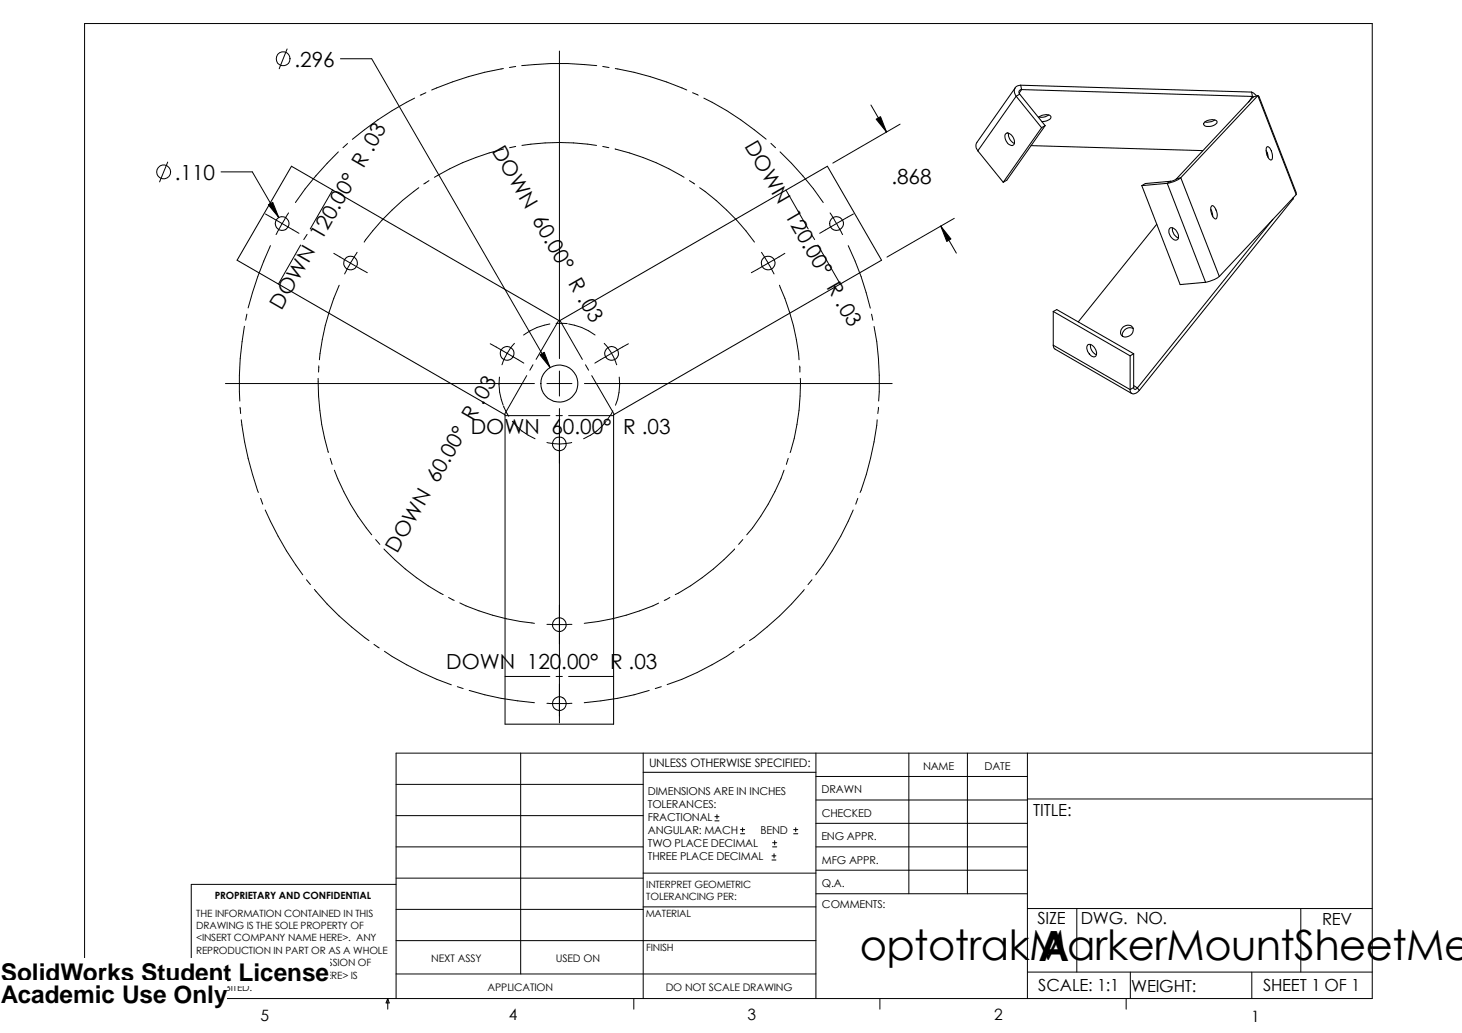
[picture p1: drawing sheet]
<svg xmlns="http://www.w3.org/2000/svg" width="297mm" height="210mm" viewBox="0 0 297 210" stroke-linecap="round" stroke-linejoin="round" font-family="sans-serif">
<g fill="none" stroke="#000" stroke-width=".2">
<path d="M17.2 4.8h261.6v198.1h-261.6zM58.3 9.9l-1.6 4.1M69.2 11.9h6.3l36.3 62.8M84.2 19.9a64.2 64.2 0 0 0-12.6 8.4M86.5 18.8l-1.1 .5M102.3 13.9a63.1 63.1 0 0 0-14.6 4.4M104.8 13.5l-1.3 .2M106 13.3a65.4 65.4 0 0 1 15.2 0M113.7 10.4v62.5M122.5 13.5l1.2 .2M125 13.9a62 62 0 0 1 14.5 4.4M140.7 18.8l1.2 .5"/>
<path d="M143 19.9a59.4 59.4 0 0 1 12.7 8.4M34.1 32.9l-1.7 4.1M44.9 34.9h6.4l5.3 9.3M67.6 38.6l-4.6 7.9M68.7 30.9a67.1 67.1 0 0 0-8.7 10.2M70.6 29.2l-.9 .8M85.1 38.1a49.6 49.6 0 0 0-11.1 11.1M87.2 36.7l-1.1 .7M102.3 30.3a52.7 52.7 0 0 0-14 5.7M104.8 29.8l-1.3 .2M106 29.5a48.7 48.7 0 0 1 15.2 0M122.5 29.8l1.2 .2"/>
<path d="M125 30.3a49.9 49.9 0 0 1 14 5.7M140.1 36.7l1 .7M142.2 38.1a48.5 48.5 0 0 1 11.1 11.1M156.6 29.1l1 .9M158.5 30.9a64.4 64.4 0 0 1 8.8 10.2M159.7 38.6l4.5 7.9M176.9 21.3l3.2 5.5M178 24.2l.9-.5 1.2 3.1zM182.9 25.2l-13.7 7.9M53.9 43.5l6.8 3.9M54.5 41.6l.9-.5 1.2 3.1zM54.9 49.9a74 74 0 0 0-4.5 12.7"/>
<path d="M58.6 43.3l-2.5 4.4M61.1 49.8l-4.5 7.9M62.4 47.6l-.7 1.1M67.8 51.5l3.4 2M68.9 58a48.2 48.2 0 0 0-4 15.1M71.2 53.5l-1.2 2.2M71.2 53.5l3.4 1.9M72.6 51.3l-1.4 2.2M154.7 51.3l2.6 4.4M158.4 58a48.8 48.8 0 0 1 3.9 15.1M159.5 51.5l-6.8 3.9M164.8 47.6l.7 1.1"/>
<path d="M166.2 49.8l4.5 7.9M168.7 43.3l2.5 4.4M172.3 49.9a60.9 60.9 0 0 1 4.5 12.7M173.4 43.5l-6.9 3.9M191.1 45.9l2.1 2.7-.8 .5zM191.1 45.9l3.2 5.5M193.9 44.4l-13.7 7.8M45.8 77.9h62.8M49.7 66.3a63.9 63.9 0 0 0-1 15.2M50.2 63.8l-.3 1.3M64.6 76.9a51.9 51.9 0 0 0 2.1 15M64.8 74.3l-.1 1.3"/>
<path d="M99.6 69.8l6.8 4M101.5 76.6a11.5 11.5 0 0 0 .7 5.7M104.5 69.8a12.5 12.5 0 0 0-2.5 4.3M107 76.3l-4.5 7.9M108.3 74.1l-.6 1.1M109.7 72.1l.9-.5 1.2 3.1zM111.1 77.9h5.1M111.7 65.8a11.9 11.9 0 0 0-5.3 2.3M113 65.7l2.2 .1M113.5 65.2l-4.6 7.8M113.7 75.4v5.1M113.8 65.2l4.5 7.8"/>
<path d="M115.5 65.8a11.8 11.8 0 0 1 5.4 2.3M118.7 77.9h62.6M119 74.1l.6 1.1M120.2 76.3l4.6 7.9M122.8 69.8a12.5 12.5 0 0 1 2.5 4.3M125.8 76.6a11.5 11.5 0 0 1-.8 5.7M127.7 69.8l-6.8 4M162.5 74.4v1.2M162.6 76.9a45.1 45.1 0 0 1-2.1 15M177.1 63.8l.2 1.3M177.6 66.3a57.9 57.9 0 0 1 .9 15.2M48.8 82.8l.1 1.2"/>
<path d="M49 85.3a66.8 66.8 0 0 0 3.5 14.8M67.1 93.1l.4 1.3M67.9 95.5a46.1 46.1 0 0 0 7.6 13.2M102.3 82.5l1.1 2.1M102.6 84.5h9.1M104.1 85.6a11.1 11.1 0 0 0 4.6 3.6M111.1 89.9a10.9 10.9 0 0 0 5.1 0M113 84.5h1.3M113.7 83v63.9M115.5 84.5h9.2M123.1 85.6a10.6 10.6 0 0 1-4.5 3.6M124.5 83.5l-1.2 1.9"/>
<path d="M159.3 95.5a43.5 43.5 0 0 1-7.6 13.2M160.1 93.1l-.3 1.3M178.2 85.3a61 61 0 0 1-3.5 14.8M178.5 82.8l-.2 1.2M53 101.3l.4 1.1M53.9 103.6a69 69 0 0 0 7.6 13.2M62.3 117.8l.8 1M63.9 119.8a58 58 0 0 0 11.1 10.4M76.3 109.6l.9 1M78 111.5a47.4 47.4 0 0 0 12 9.3M149.2 111.5a45.3 45.3 0 0 1-12 9.3M150.9 109.6l-.8 1"/>
<path d="M163.4 119.8a58.3 58.3 0 0 1-11.1 10.4M165 117.8l-.8 1M173.4 103.6a58.2 58.2 0 0 1-7.7 13.2M174.3 101.3l-.4 1.1M76 130.9l1 .8M78.1 132.3a61.4 61.4 0 0 0 13.6 6.8M91.1 121.4l1.2 .6M92.9 139.5l1.2 .4M93.4 122.5a47 47 0 0 0 15.2 4.2M102.6 137.5h9.1M111.1 126.9h5.1M113 137.5h1.3"/>
<path d="M115.5 137.5h9.2M133.8 122.6a47.9 47.9 0 0 1-15.1 4.1M134.4 139.5l-1.3 .4M136.1 121.4l-1.1 .6M149.1 132.3a56.8 56.8 0 0 1-13.6 6.8M151.3 130.9l-1.1 .8M80.5 159.4h50.2M95.3 140.3a59.8 59.8 0 0 0 13.3 2.5M105.8 153v44.9M111.1 142.9h5.1M130.7 153v49.9M130.7 156.9h35.1"/>
<path d="M131.9 140.3a58.8 58.8 0 0 1-13.2 2.5M165.8 153v49.9M165.8 157.8h42.9M184.7 153v28.6M196.6 153v28.6M208.7 153v49.9M278.8 153h-198.3v49.9M80.5 165.7h50.2M80.5 172.1h50.2M80.5 178.4h50.2M80.5 179.7h-41.6v23.2M130.7 177.4h35.1"/>
<path d="M145.2 166.8h.9M145.2 165.9h.9M145.7 165.5v.9M150.4 169.4h.9M150.4 168.6h.9M150.9 168.2v.8M156.8 174.8h.8M156.8 173.9h.8M157 172.1h.8M157 171.2h.8M157.3 173.5v.8M157.4 170.8v.9"/>
<path d="M161.2 169.4h.9M161.2 168.6h.9M161.7 168.2v.8M165.8 162.6h42.9M165.8 167.3h42.9M165.8 172.1h42.9M165.8 176.8h42.9M208.7 162.3h70.1M80.5 197.9h85.3M80.5 191.1h85.3M80.5 184.8h50.2M130.7 184.3h35.1"/>
<path d="M165.8 181.6h42.9M208.7 184.6h70.1M208.7 197.5h70.1M218.8 184.6v12.9M229.7 197.5v5.4M254.3 197.5v5.4M264.3 184.6v12.9M78.8 202.9l.3 .9h-.7zM78.8 202.9v2.2M128.8 202.9v2.2M178.8 202.9v2.2M228.8 202.9v2.2"/>
<circle cx="57.5" cy="11.9" r="1.41"/>
<circle cx="33.3" cy="34.9" r="1.41"/>
</g>
<g fill="none" stroke="#000" stroke-width=".21">
<path d="M206.3 17.8l-7.9 11.3-.1 1 .4 .5M206.5 19.6l5.1 6.4M206.5 19.6l-7.8 11M207.2 19.1l5.1 6.4M207.2 19.1l-.7 .5M207.4 17.3a1.29 1.29 0 0 0-1.3 .8 1.29 1.29 0 0 0 .4 1.5M207.4 17.3l46.9 1.4M207.4 17.3l.2 .9M207.6 18.2a.53 .53 0 0 0-.6 .3 .53 .53 0 0 0 .2 .6M207.6 18.2l46.9 1.4M207.6 18.2l-.6 .7M254.3 18.7l.4 .2 .6 .6"/>
<path d="M254.3 18.7l.2 .9M254.5 19.6l.1 .2M254.5 19.6l-.8 1.2M255.6 19.4l.1 .2M255.6 19.4l-15.7 16.7M255.6 19.4l7.8 20.1M255.6 19.4l-1 .3-15.6 16.7M255.8 19.6l7.5 19.4M59.2 33.8l54.5 31.4 54.4-31.4 11 19.1-54.4 31.4v62.9h-22.1v-62.9l-54.4-31.4zM198.7 30.6l5.1 6.4M204.3 27.2a1.23 1.23 0 0 1 1.7 1l.1 .3a.7 .7 0 0 1-.2 .9 .7 .7 0 0 1-.9-.1 1.88 1.88 0 0 1-.7-2.1zM204.9 27.1a2 2 0 0 0 1.2 2"/>
<path d="M209.5 29.6l34.9 1M211 23.9a2.16 2.16 0 0 1 2.4-.3l.1 .1a1.33 1.33 0 0 1-1.5 1h-.3M211.6 26l-7.8 11M212.3 25.5l-.7 .5M212.3 25.5l-7.7 11.1-.8 .4M213.1 23.4a2.45 2.45 0 0 1-2 .3M232 37.7l7.8 20.1 5.1-.4M237.1 37.3l7.8 20.1M237.1 37.3l-5.1 .4M237.9 36.8l-.8 .5M237.9 36.8l-5.2 .5-.7 .4M239 36.4l-1.1 .4"/>
<path d="M239.9 36.1l-1.2 .7-1.6 .5M239.9 36.1l7.8 20.1M239.9 36.1l-.9 .3M244.7 24.8a2.14 2.14 0 0 1 2.6-.1 1.4 1.4 0 0 1-1.5 1l-1-.1-.2-.3zM246.8 24.4a2.94 2.94 0 0 1-2 .4M257.3 30.6l.3 1.4M257.4 29.9l.1-.1a2.19 2.19 0 0 1 .9 2.6l-.1 .1a2.19 2.19 0 0 1-.9-2.6zM257.5 31v.6M263.3 39l.1 .5M263.4 39.5l-15.7 16.7M235 45.6l-15.9 19.8M237.7 46.4a1.63 1.63 0 0 1 1.6 2.2 .95 .95 0 0 1-1.5-.6l-.1-.2a1.27 1.27 0 0 1 0-1.4z"/>
<path d="M238.2 46.3a1.91 1.91 0 0 0 1.2 2M246 42.5l.4 1.5M246.2 41.9v-.1a2.01 2.01 0 0 1 1.1 2.3l-.2 .3a1 1 0 0 1-1-1.1l-.1-.3a1.02 1.02 0 0 1 .2-1.1zM247.7 56.2l-.9 .6-1.9 .6M258.6 44.6l-27.5 34.2M262.6 40.3l.1 .1M262.7 40.4l-31.2 38.9M262.8 40.1l-.1 .3M214 70.1l.1 .6 .3 .3 15.6 9M214 63.3l15.6 9M214 63.3l.7-.4 15.6 9M214 63.3v6.8"/>
<path d="M214 70.1l15.6 9.1M221.1 70a1.7 1.7 0 0 1 1.6 2.3 1.03 1.03 0 0 1-1.6-.6l-.3-.9zM221.6 70a1.96 1.96 0 0 0 1.2 2.1M228.2 66.5a1.17 1.17 0 0 1 1.2-.4 1.17 1.17 0 0 1 .8 1 1.46 1.46 0 0 1-.9 1.2 1.46 1.46 0 0 1-1.6-.3v-.8zM229.6 79.2a.78 .78 0 0 0 .4 .8 .78 .78 0 0 0 1-.2l.5-.5M229.6 72.3v6.9M230.2 66.8a1.53 1.53 0 0 0-2.2 1.5M230.3 78.7a.38 .38 0 0 0 .4 .4 .38 .38 0 0 0 .4-.3M230.3 78.4l.8 .4M230.3 71.9l-.7 .4M230.3 71.9v6.8M230.3 78.7l-.7 .5"/>
<path d="M231.1 78.8l.4 .5"/>
<circle cx="57.3" cy="45.4" r="1.41"/>
<circle cx="71.2" cy="53.5" r="1.39"/>
<circle cx="156.1" cy="53.5" r="1.39"/>
<circle cx="170" cy="45.4" r="1.4"/>
<circle cx="103" cy="71.8" r="1.4"/>
<circle cx="113.7" cy="77.9" r="3.8"/>
<circle cx="124.3" cy="71.8" r="1.4"/>
<circle cx="113.6" cy="90.2" r="1.39"/>
<circle cx="113.6" cy="126.9" r="1.4"/>
<circle cx="113.7" cy="143" r="1.39"/>
</g>
<path d="M178 24.2l.9-.5 1.2 3.1zM54.5 41.6l.9-.5 1.2 3.1zM191.1 45.9l2.1 2.7-.8 .5zM109.7 72.1l.9-.5 1.2 3.1z" fill="#000"/>
<g fill="#fff">
<path d="M.2 194.7h66.7v5.7h-66.7z"/>
<path d="M.2 199.2h45.9v5.7h-45.9z"/>
</g>
<g font-size="8.5">
<text x="174.7" y="195.1">optotrakMarkerMountSheetMe</text>
<text x="211" y="195.2">A</text>
</g>
<g font-size="5">
<text x=".2" y="199.3">SolidWorks Student License</text>
<text x=".2" y="203.8">Academic Use Only</text>
</g>
<g font-size="4.2">
<text x="59.8" y="13.6">.296</text>
<text x="151.2" y="29.6" transform="rotate(60 151.2 29.6)">DOWN 120.00° R .03</text>
<text x="99.9" y="30.6" transform="rotate(60 99.9 30.6)">DOWN 60.00° R .03</text>
<text x="35.5" y="36.6">.110</text>
<text x="181.1" y="37.3">.868</text>
<text x="57.2" y="63.2" transform="rotate(-60 57.2 63.2)">DOWN 120.00° R .03</text>
<text x="95.7" y="88.3">DOWN 60.00° R .03</text>
<text x="80.7" y="112.5" transform="rotate(-60 80.7 112.5)">DOWN 60.00° R .03</text>
<text x="90.7" y="136">DOWN 120.00° R .03</text>
</g>
<g font-size="3.4">
<text x="209.9" y="165.8">TITLE:</text>
<text x="210.8" y="187.8">SIZE</text>
<text x="219.6" y="187.8">DWG. NO.</text>
<text x="268.6" y="188">REV</text>
<text x="210.9" y="201.4">SCALE: 1:1</text>
<text x="229.8" y="201.5">WEIGHT:</text>
<text x="256.6" y="201.4">SHEET 1 OF 1</text>
</g>
<g font-size="3.2">
<text x="53" y="207.4">5</text>
<text x="103.4" y="207.3">4</text>
<text x="151.8" y="207.3">3</text>
<text x="202" y="207.3">2</text>
<text x="254.2" y="207.6">1</text>
</g>
<text font-size="2.4" x="131.9" y="155.9">UNLESS OTHERWISE SPECIFIED:</text>
<g font-size="2.2">
<text x="131.6" y="161.5">DIMENSIONS ARE IN INCHES</text>
<text x="166.9" y="161.2">DRAWN</text>
<text x="187.5" y="156.4">NAME</text>
<text x="200" y="156.4">DATE</text>
<text x="131.6" y="164.2">TOLERANCES:</text>
<text x="131.6" y="166.8">FRACTIONAL</text>
<text x="167" y="166.1">CHECKED</text>
<text x="131.6" y="172.1">TWO PLACE DECIMAL</text>
<text x="131.6" y="169.5">ANGULAR: MACH</text>
<text x="154.5" y="169.5">BEND</text>
<text x="166.9" y="170.7">ENG APPR.</text>
<text x="131.6" y="174.8">THREE PLACE DECIMAL</text>
<text x="167" y="175.5">MFG APPR.</text>
<text x="167" y="180.2">Q.A.</text>
<text x="167" y="184.4">COMMENTS:</text>
</g>
<g font-size="2.1">
<text x="87.6" y="195.5">NEXT ASSY</text>
<text x="112.9" y="195.5">USED ON</text>
<text x="99.1" y="201.3">APPLICATION</text>
<text x="135.3" y="201.3">DO NOT SCALE DRAWING</text>
</g>
<g font-size="2">
<text x="43.6" y="182.7">PROPRIETARY AND CONFIDENTIAL</text>
<text x="131.3" y="180.3">INTERPRET GEOMETRIC</text>
<text x="131.3" y="182.8">TOLERANCING PER:</text>
<text x="39.9" y="186.3">THE INFORMATION CONTAINED IN THIS</text>
<text x="39.9" y="188.8">DRAWING IS THE SOLE PROPERTY OF</text>
<text x="39.9" y="191.3">&lt;INSERT COMPANY NAME HERE&gt;. ANY</text>
<text x="131.2" y="186.4">MATERIAL</text>
<text x="39.9" y="193.8">REPRODUCTION IN PART OR AS A WHOLE</text>
<text x="39.9" y="196.3">WITHOUT THE WRITTEN PERMISSION OF</text>
<text x="131.3" y="193.2">FINISH</text>
<text x="39.9" y="201.4">PROHIBITED.</text>
<text x="39.9" y="198.9">&lt;INSERT COMPANY NAME HERE&gt; IS</text>
</g>
</svg>
